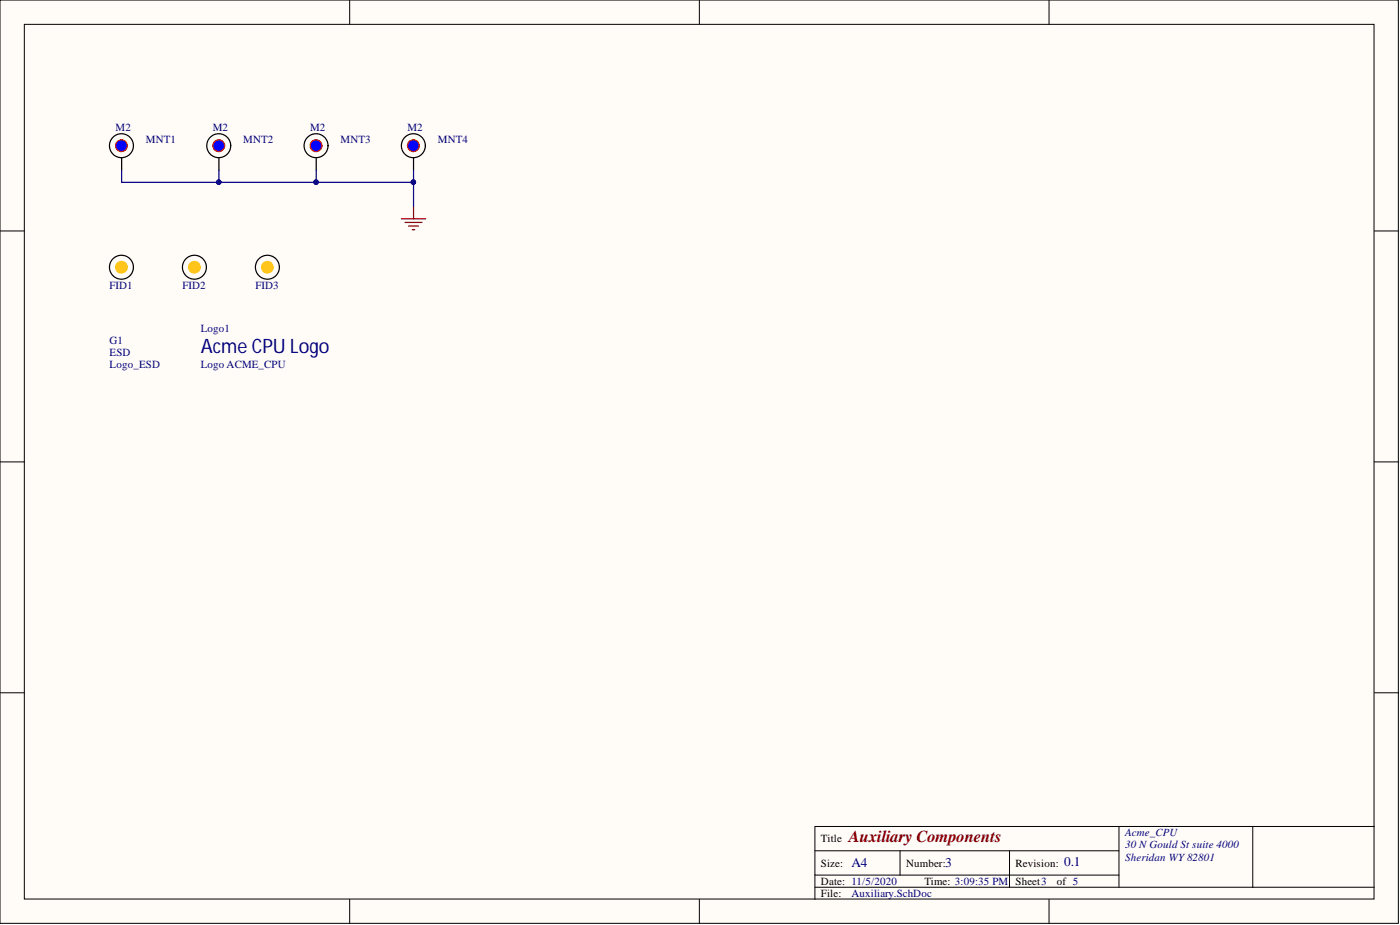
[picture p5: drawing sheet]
<svg xmlns="http://www.w3.org/2000/svg" width="292mm" height="193mm" viewBox="0 0 292 193" stroke-linecap="round" stroke-linejoin="round" font-family="sans-serif">
<g fill="#fffcf8" stroke="#000" stroke-width=".21">
<path d="M0 0h291.8v192.6h-291.8z"/>
<path d="M5.1 5.1h281.6v182.5h-281.6z"/>
</g>
<g fill="none" stroke="#000" stroke-width=".21">
<path d="M73 0v5.1M145.9 0v5.1M218.9 0v5.1M0 48.2h5.1M286.8 48.2h5M0 96.4h5.1M286.8 96.4h5M0 144.5h5.1M286.8 144.5h5M170 177.5h63.5M187.8 177.5v5.1M210.6 177.5v7.6"/>
<path d="M233.5 172.4v12.7M261.4 172.4h-91.4v15.2M286.8 172.4h-25.4v12.7M73 187.6v5.1M145.9 187.6v5.1M170 185.1h116.8M170 182.6h63.5M218.9 187.6v5.1"/>
</g>
<path d="M25.4 33v2.5" fill="none" stroke="#000" stroke-width=".25"/>
<circle cx="25.3" cy="30.4" r="1.23" fill="#00f" stroke="#f00" stroke-width=".25"/>
<g fill="none" stroke="#000" stroke-width=".25">
<path d="M45.7 33v2.5"/>
<circle cx="25.3" cy="30.4" r="2.5"/>
</g>
<circle cx="45.6" cy="30.4" r="1.23" fill="#00f" stroke="#f00" stroke-width=".25"/>
<g fill="none" stroke="#000" stroke-width=".25">
<path d="M66 33v2.5"/>
<circle cx="45.6" cy="30.4" r="2.5"/>
</g>
<circle cx="65.9" cy="30.4" r="1.23" fill="#00f" stroke="#f00" stroke-width=".25"/>
<g fill="none" stroke="#000" stroke-width=".25">
<path d="M86.3 33v2.5"/>
<circle cx="65.9" cy="30.4" r="2.5"/>
</g>
<circle cx="86.2" cy="30.4" r="1.23" fill="#00f" stroke="#f00" stroke-width=".25"/>
<g fill="none" stroke="#000" stroke-width=".25">
<circle cx="86.2" cy="30.4" r="2.5"/>
<circle cx="25.3" cy="55.7" r="2.5"/>
<circle cx="40.6" cy="55.7" r="2.5"/>
<circle cx="55.8" cy="55.7" r="2.5"/>
</g>
<g fill="#ffc51a" stroke="#ffc51a" stroke-width=".21">
<circle cx="25.3" cy="55.7" r="1.23"/>
<circle cx="40.6" cy="55.7" r="1.23"/>
<circle cx="55.8" cy="55.7" r="1.23"/>
</g>
<path d="M83.7 45.6h5.1M84.5 46.4h3.6M85.3 47.2h2M86 47.9h.5M86.3 43.1v2.5" fill="none" stroke="#800000" stroke-width=".25"/>
<path d="M25.4 35.5v2.5h60.9v-2.5M45.7 35.5v2.5M66 35.5v2.5M86.3 38v5.1" fill="none" stroke="#000080" stroke-width=".25"/>
<g fill="#000080" stroke="#000080" stroke-width=".21">
<circle cx="45.6" cy="38" r=".47"/>
<circle cx="65.9" cy="38" r=".47"/>
<circle cx="86.2" cy="38" r=".47"/>
</g>
<text font-size="4.1" fill="#000080" x="41.9" y="73.7">Acme CPU Logo</text>
<text font-size="3.5" fill="#800000" x="177.1" y="175.7">Auxiliary Components</text>
<g font-size="2.8" fill="#000080">
<text x="177.6" y="181">A4</text>
<text x="197.2" y="181">3</text>
<text x="222" y="180.7">0.1</text>
</g>
<g font-size="2.3" fill="#000080">
<text x="24.1" y="27.4">M2</text>
<text x="30.5" y="29.9">MNT1</text>
<text x="44.4" y="27.4">M2</text>
<text x="50.8" y="29.9">MNT2</text>
<text x="64.7" y="27.4">M2</text>
<text x="71.1" y="29.9">MNT3</text>
<text x="85" y="27.4">M2</text>
<text x="91.4" y="29.9">MNT4</text>
<text x="22.8" y="60.4">FID1</text>
<text x="38.1" y="60.4">FID2</text>
<text x="53.3" y="60.4">FID3</text>
<text x="22.8" y="71.8">G1</text>
<text x="41.9" y="69.2">Logo1</text>
<text x="22.8" y="74.3">ESD</text>
<text x="22.8" y="76.8">Logo_ESD</text>
<text x="41.9" y="76.8">Logo ACME_CPU</text>
<text x="234.7" y="174.4">Acme_CPU</text>
<text x="234.7" y="177">30 N Gould St suite 4000</text>
<text x="234.7" y="179.5">Sheridan WY 82801</text>
<text x="177.6" y="187.1">Auxiliary.SchDoc</text>
</g>
<g font-size="2.3">
<text x="171.3" y="175.7">Title</text>
<text x="171.3" y="180.8">Size:</text>
<text x="171.3" y="184.6">Date: 11/5/2020</text>
<text x="189.1" y="180.8">Number:</text>
<text x="192.9" y="184.6">Time: 3:09:35 PM</text>
<text x="211.9" y="180.8">Revision:</text>
<text x="211.9" y="184.6">Sheet3</text>
<text x="220.5" y="184.6">of 5</text>
<text x="171.3" y="187.1">File:</text>
</g>
</svg>
